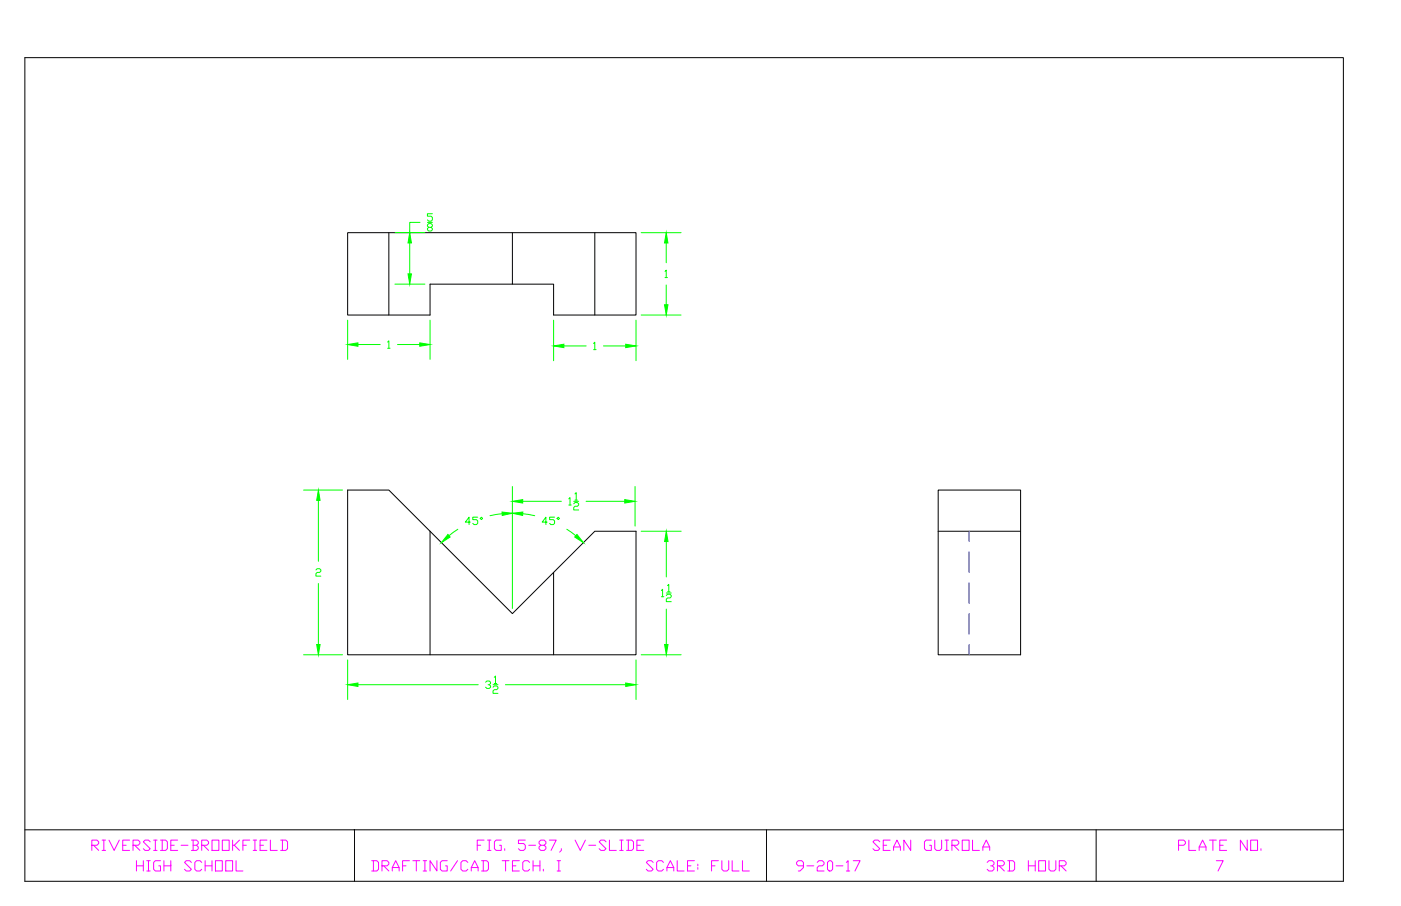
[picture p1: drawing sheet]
<svg xmlns="http://www.w3.org/2000/svg" width="432mm" height="279mm" viewBox="0 0 432 279" stroke-linecap="round" stroke-linejoin="round" font-family="sans-serif">
<!-- layer: Boarder Line -->
<path d="M7.7 17.8h406.3v254h-406.3M7.7 255.9h406.3M109.3 255.9v15.9M236.2 255.9v15.9M337.8 255.9v15.9" fill="none" stroke="#000" stroke-width=".31"/>
<!-- layer: Title Block -->
<path d="M374.9 265.4h2.1l-1.6 3.2" fill="none" stroke="#f0f" stroke-width=".31"/>
<!-- layer: 0 -->
<path d="M7.7 17.8v254M107.1 71.8h88.9v25.4h-25.4v-9.6h-38.1v9.6h-25.4zM119.8 71.8v25.4M157.9 71.8v15.8M183.3 71.8v25.4M107.1 151.1h12.7l38.1 38.1 25.4-25.4h12.7v38.1h-88.9zM289.2 151.1h25.4v50.8h-25.4zM132.5 163.8v38.1M170.6 176.5v25.4M289.2 163.8h25.4" fill="none" stroke="#000" stroke-width=".31"/>
<!-- layer: Hidden Lines -->
<path d="M298.7 163.8v3.2M298.7 170.2v6.3M298.7 179.7v6.4M298.7 189.2v6.4M298.7 198.8v3.1" fill="none" stroke="#00f" stroke-width=".31"/>
<!-- layer: Dimension -->
<g fill="none" stroke="#0f0" stroke-width=".31">
<path d="M121.7 71.8h9.3M126.3 74.9v9.6M129.5 68.6h-3.2v3.2M131.7 68.6h1.6M132.1 70.1l-.4-.4v-.4l.4-.3h.8l.4 .3v.4l-.4 .4h-.8l-.4 .4v.4l.4 .3h.8l.4-.3v-.4l-.4-.4M133.3 65.9h-1.6v.8h1.2l.4 .4v.7l-.4 .4h-.8l-.4-.4M197.6 71.8h12.3M205.3 74.9v6.1M107.1 98.7v12.1M121.7 87.6h9.3M132.5 98.7v12.1M170.6 98.7v12.6"/>
<path d="M196 98.7v12.6M197.6 97.2h12.3M205 83.7l.3-.4v2.3M205 85.6h.7M205.3 87.9v6.1M110.3 106.3h6.9M119.5 105.5l.3-.4v2.3M119.5 107.4h.7M122.5 106.3h6.9M173.8 106.7h6.9M182.9 105.9l.4-.4v2.3M182.9 107.8h.8"/>
<path d="M186 106.7h6.8M93.6 151.1h12M98.1 154.3v18.8M147.2 159.5h-1.5v.8h1.2l.3 .3v.8l-.3 .4h-.8l-.4-.4M148 159.9l.4-.4 .4 .4-.4 .4zM154.7 158.4l-3.7 .6M157.9 150v37.6M161.1 158.4l3.7 .6M161.1 154.6h11.9M170.9 159.5h-1.5v.8h1.1l.4 .3v.8l-.4 .4h-.7l-.4-.4M172.1 159.5l.3 .4-.3 .4-.4-.4zM175.3 153.8l.4-.3v2.2"/>
<path d="M175.3 155.7h.8M176.8 155.4l.4-.4h.8l.4 .4v.3l-.4 .4h-.8l-.4 .4v.8h1.6M176.8 154.6h1.6M177.2 152.3l.4-.4v2.3M177.2 154.2h.8M180.6 154.6h12M195.7 150v12.2M97.4 175.8l.3-.4h.8l.4 .4v.3l-.4 .4h-.8l-.3 .4v.8h1.5M98.1 180v18.8M141.1 163.2l-2.7 2M144.9 161h-1.5l1.2-1.5v2.3M168.6 161h-1.5l1.2-1.5v2.3"/>
<path d="M174.7 163.2l2.7 2M197.6 163.8h12.3M205.4 167v10.9M203.8 182.1l.4-.4v2.3M203.8 184h.8M205.4 183.6l.3-.3h.8l.4 .3v.4l-.4 .4h-.8l-.3 .4v.7h1.5M205.4 187.8v11M205.4 182.9h1.5M205.7 180.6l.4-.4v2.3M205.7 182.5h.8M93.6 201.9h12M107.1 203.5v12.2"/>
<path d="M110.3 211.2h37.1M149.7 210.4l.4-.4h.7l.4 .4v.4l-.4 .4h-.4M150.8 211.2l.4 .3v.4l-.4 .4h-.7l-.4-.4M152 211.9l.3-.4h.8l.4 .4v.4l-.4 .4h-.8l-.3 .4v.7h1.5M152 211.2h1.5M152.3 208.9l.4-.4v2.3M152.3 210.8h.8M155.8 211.2h37M196 203.5v12.2M197.6 201.9h12.3"/>
</g>
<g fill="#0f0" stroke="#0f0" stroke-width=".31">
<path d="M98.1 151.1l.6 3.2h-1.1z"/>
<path d="M97.6 198.8h1.1l-.6 3.1z"/>
<path d="M107.1 211.2l3.2-.6v1.1z"/>
<path d="M192.8 210.6l3.2 .6-3.2 .5z"/>
<path d="M205.4 163.8l.5 3.2h-1.1z"/>
<path d="M204.8 198.8h1.1l-.5 3.1z"/>
<path d="M157.9 154.6l3.2-.5v1z"/>
<path d="M192.6 154.1l3.1 .5-3.1 .5z"/>
<path d="M177.8 164.8l2 2.5-2.7-1.7z"/>
<path d="M157.9 158.3l3.2-.4v1.1z"/>
<path d="M154.7 157.9l3.2 .4-3.1 .7z"/>
<path d="M138 164.8l.7 .8-2.7 1.7z"/>
<path d="M107.1 106.3l3.2-.6v1.1z"/>
<path d="M129.4 105.7l3.1 .6-3.1 .5z"/>
<path d="M170.6 106.7l3.2-.5v1z"/>
<path d="M192.8 106.2l3.2 .5-3.2 .5z"/>
<path d="M205.3 71.8l.6 3.1h-1.1z"/>
<path d="M204.8 94h1.1l-.6 3.2z"/>
<path d="M125.8 84.5h1l-.5 3.1z"/>
<path d="M126.3 71.8l.5 3.1h-1z"/>
</g>
<text font-size="7.1" fill="#f0f" x="146" y="263.9">FIG. 5-87, V-SLIDE</text>
<g font-size="6.6" fill="#f0f">
<text x="27.5" y="263.5">RIVERSIDE-BROOKFIELD</text>
<text x="268.1" y="263.5">SEAN GUIROLA</text>
<text x="362.3" y="263.5">PLATE NO.</text>
<text x="41.3" y="269.9">HIGH SCHOOL</text>
<text x="113.6" y="269.9">DRAFTING/CAD TECH. I SCALE: FULL</text>
<text x="244.5" y="269.9">9-20-17 3RD HOUR</text>
</g>
<text font-size="2.6" x="108.3" y="257.2">XX</text>
</svg>
